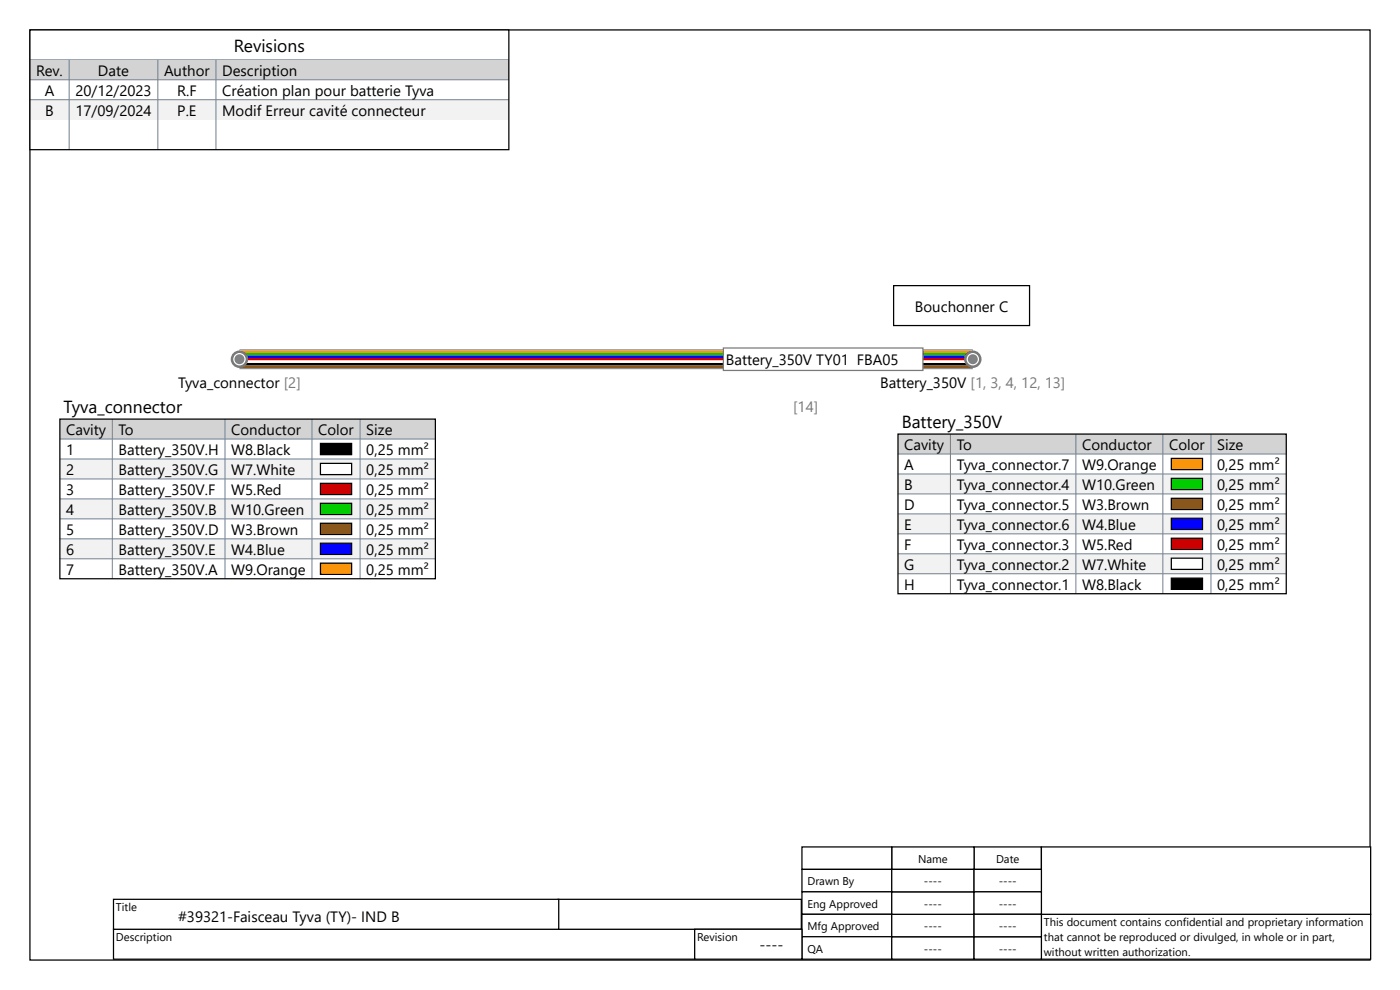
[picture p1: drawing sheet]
<svg xmlns="http://www.w3.org/2000/svg" width="297mm" height="210mm" viewBox="0 0 297 210" stroke-linecap="round" stroke-linejoin="round" font-family="sans-serif">
<path d="M6.3 6.3h284.4v197.3h-284.4z" fill="none" stroke="#000" stroke-width=".26"/>
<g fill="#fff" stroke="#000" stroke-width=".26">
<path d="M24.1 197.1h123.3v6.4h-123.3z" fill-rule="evenodd"/>
<path d="M206.6 179.7h14.3v4.7h-14.3z" fill-rule="evenodd"/>
<path d="M189.2 179.7h17.4v4.7h-17.4z" fill-rule="evenodd"/>
<path d="M170.1 179.7h19.1v4.7h-19.1z" fill-rule="evenodd"/>
<path d="M170.1 184.4h19.1v4.8h-19.1z" fill-rule="evenodd"/>
<path d="M170.1 189.2h19.1v4.7h-19.1z" fill-rule="evenodd"/>
<path d="M170.1 193.9h19.1v4.8h-19.1z" fill-rule="evenodd"/>
<path d="M170.1 198.7h19.1v4.8h-19.1z" fill-rule="evenodd"/>
<path d="M220.9 193.9h69.9v9.6h-69.9z" fill-rule="evenodd"/>
<path d="M118.4 190.8h51.6v6.3h-51.6z" fill-rule="evenodd"/>
<path d="M147.4 197.1h22.7v6.4h-22.7z" fill-rule="evenodd"/>
<path d="M24.1 190.8h94.4v6.3h-94.4z" fill-rule="evenodd"/>
<path d="M220.9 179.7h69.9v14.2h-69.9z" fill-rule="evenodd"/>
<path d="M189.2 198.7h17.4v4.8h-17.4z" fill-rule="evenodd"/>
<path d="M189.2 193.9h17.4v4.8h-17.4z" fill-rule="evenodd"/>
<path d="M189.2 189.2h17.4v4.7h-17.4z" fill-rule="evenodd"/>
<path d="M189.2 184.4h17.4v4.8h-17.4z" fill-rule="evenodd"/>
<path d="M206.6 184.4h14.3v4.8h-14.3z" fill-rule="evenodd"/>
<path d="M206.6 189.2h14.3v4.7h-14.3z" fill-rule="evenodd"/>
<path d="M206.6 198.7h14.3v4.8h-14.3z" fill-rule="evenodd"/>
<path d="M206.6 193.9h14.3v4.8h-14.3z" fill-rule="evenodd"/>
</g>
<path d="M6.3 6.4h101.6v25.4h-101.6z" fill-rule="evenodd" fill="#fff"/>
<path d="M6.3 12.7h101.6" fill="none" stroke="#708090" stroke-width=".21"/>
<path d="M6.3 12.7h101.6v4.2h-101.6z" fill-rule="evenodd" fill="#d3d3d3"/>
<path d="M6.3 16.9h101.6" fill="none" stroke="#708090" stroke-width=".21"/>
<path d="M6.3 21.2h101.6v4.2h-101.6z" fill-rule="evenodd" fill="#f2f2f2"/>
<path d="M14.7 12.7v19.1M33.5 12.7v19.1M45.8 12.7v19.1M6.3 21.2h101.6" fill="none" stroke="#708090" stroke-width=".21"/>
<path d="M6.3 6.4h101.6v25.4h-101.6z" fill="none" stroke="#000" stroke-width=".26"/>
<path d="M190.5 92.1h82.4v33.8h-82.4z" fill-rule="evenodd" fill="#fff"/>
<path d="M190.5 92.1h82.4v4.2h-82.4z" fill-rule="evenodd" fill="#d3d3d3"/>
<path d="M190.5 96.3h82.4" fill="none" stroke="#708090" stroke-width=".21"/>
<path d="M190.5 100.5h82.4v4.3h-82.4z" fill-rule="evenodd" fill="#f2f2f2"/>
<path d="M190.5 100.5h82.4M190.5 104.8h82.4" fill="none" stroke="#708090" stroke-width=".21"/>
<path d="M190.5 109h82.4v4.2h-82.4z" fill-rule="evenodd" fill="#f2f2f2"/>
<path d="M190.5 109h82.4M190.5 113.2h82.4" fill="none" stroke="#708090" stroke-width=".21"/>
<path d="M190.5 117.5h82.4v4.2h-82.4z" fill-rule="evenodd" fill="#f2f2f2"/>
<path d="M201.6 92.1v33.8M228.2 92.1v33.8M246.7 92.1v33.8M256.9 92.1v33.8M190.5 117.5h82.4M190.5 121.7h82.4" fill="none" stroke="#708090" stroke-width=".21"/>
<path d="M248.5 97.2h6.6v2.4h-6.6z" fill-rule="evenodd" fill="#fb940b" stroke="#000" stroke-width=".26"/>
<path d="M248.5 101.5h6.6v2.3h-6.6z" fill-rule="evenodd" fill="#0c0" stroke="#000" stroke-width=".26"/>
<path d="M248.5 105.7h6.6v2.4h-6.6z" fill-rule="evenodd" fill="#885418" stroke="#000" stroke-width=".26"/>
<path d="M248.5 109.9h6.6v2.4h-6.6z" fill-rule="evenodd" fill="#00f" stroke="#000" stroke-width=".26"/>
<path d="M248.5 114.2h6.6v2.3h-6.6z" fill-rule="evenodd" fill="#c00" stroke="#000" stroke-width=".26"/>
<path d="M248.5 118.4h6.6v2.4h-6.6z" fill-rule="evenodd" fill="#fff" stroke="#000" stroke-width=".26"/>
<path d="M248.5 122.6h6.6v2.4h-6.6z" fill-rule="evenodd" fill="#000" stroke="#000" stroke-width=".26"/>
<path d="M190.5 92.1h82.4v33.8h-82.4z" fill="none" stroke="#000" stroke-width=".26"/>
<path d="M12.7 88.9h79.7v33.9h-79.7z" fill-rule="evenodd" fill="#fff"/>
<path d="M12.7 88.9h79.7v4.2h-79.7z" fill-rule="evenodd" fill="#d3d3d3"/>
<path d="M12.7 93.1h79.7" fill="none" stroke="#708090" stroke-width=".21"/>
<path d="M12.7 97.4h79.7v4.2h-79.7z" fill-rule="evenodd" fill="#f2f2f2"/>
<path d="M12.7 97.4h79.7M12.7 101.6h79.7" fill="none" stroke="#708090" stroke-width=".21"/>
<path d="M12.7 105.8h79.7v4.3h-79.7z" fill-rule="evenodd" fill="#f2f2f2"/>
<path d="M12.7 105.8h79.7M12.7 110.1h79.7" fill="none" stroke="#708090" stroke-width=".21"/>
<path d="M12.7 114.3h79.7v4.2h-79.7z" fill-rule="evenodd" fill="#f2f2f2"/>
<path d="M23.8 88.9v33.9M47.7 88.9v33.9M66.2 88.9v33.9M76.4 88.9v33.9M12.7 114.3h79.7M12.7 118.5h79.7" fill="none" stroke="#708090" stroke-width=".21"/>
<path d="M68 94.1h6.6v2.3h-6.6z" fill-rule="evenodd" fill="#000" stroke="#000" stroke-width=".26"/>
<path d="M68 98.3h6.6v2.4h-6.6z" fill-rule="evenodd" fill="#fff" stroke="#000" stroke-width=".26"/>
<path d="M68 102.5h6.6v2.4h-6.6z" fill-rule="evenodd" fill="#c00" stroke="#000" stroke-width=".26"/>
<path d="M68 106.8h6.6v2.3h-6.6z" fill-rule="evenodd" fill="#0c0" stroke="#000" stroke-width=".26"/>
<path d="M68 111h6.6v2.4h-6.6z" fill-rule="evenodd" fill="#885418" stroke="#000" stroke-width=".26"/>
<path d="M68 115.2h6.6v2.4h-6.6z" fill-rule="evenodd" fill="#00f" stroke="#000" stroke-width=".26"/>
<path d="M68 119.5h6.6v2.3h-6.6z" fill-rule="evenodd" fill="#fb940b" stroke="#000" stroke-width=".26"/>
<path d="M12.7 88.9h79.7v33.9h-79.7z" fill="none" stroke="#000" stroke-width=".26"/>
<path d="M50.8 74.2h155.6M50.8 78.2h155.6" fill="none" stroke="#8c8c8c" stroke-width=".26"/>
<path d="M50.8 74.6h155.6" fill="none" stroke="#fb940b" stroke-width=".53"/>
<path d="M50.8 75.1h155.6" fill="none" stroke="#0c0" stroke-width=".53"/>
<path d="M50.8 75.7h155.6" fill="none" stroke="#00f" stroke-width=".53"/>
<path d="M50.8 76.2h155.6" fill="none" stroke="#c00" stroke-width=".53"/>
<path d="M50.8 76.7h155.6" fill="none" stroke="#fff" stroke-width=".53"/>
<path d="M50.8 77.3h155.6" fill="none" stroke="#000" stroke-width=".53"/>
<path d="M50.8 77.8h155.6" fill="none" stroke="#885418" stroke-width=".53"/>
<circle cx="206.4" cy="76.2" r="1.59" fill="#fff" stroke="#787878" stroke-width=".53"/>
<circle cx="206.4" cy="76.2" r="1.06" fill="#808080"/>
<circle cx="50.8" cy="76.2" r="1.59" fill="#fff" stroke="#787878" stroke-width=".53"/>
<circle cx="50.8" cy="76.2" r="1.06" fill="#808080"/>
<path d="M153.5 73.8h42.3v4.8h-42.3z" fill-rule="evenodd" fill="#fff" stroke="#787878" stroke-width=".26"/>
<path d="M189.6 60.6h28.8v8.5h-28.8z" fill="none" stroke="#000" stroke-width=".26"/>
<g font-size="3.7">
<text x="49.6" y="11.1">Revisions</text>
<text x="13.5" y="87.6">Tyva_connector</text>
<text x="191.3" y="90.8">Battery_350V</text>
</g>
<g font-size="3.2">
<text x="7.7" y="16.1">Rev.</text>
<text x="20.8" y="16.1">Date</text>
<text x="34.8" y="16.1">Author</text>
<text x="47.1" y="16.1">Description</text>
<text x="9.5" y="20.4">A</text>
<text x="16" y="20.4">20/12/2023</text>
<text x="37.6" y="20.4">R.F</text>
<text x="47.1" y="20.4">Création plan pour batterie Tyva</text>
<text x="9.6" y="24.6">B</text>
<text x="16" y="24.6">17/09/2024</text>
<text x="37.6" y="24.6">P.E</text>
<text x="47.1" y="24.6">Modif Erreur cavité connecteur</text>
<text x="194.1" y="66.1">Bouchonner C</text>
<text x="154" y="77.5">Battery_350V TY01 FBA05</text>
<text x="37.8" y="82.3">Tyva_connector [2]</text>
<text x="186.7" y="82.3">Battery_350V [1, 3, 4, 12, 13]</text>
<text x="14" y="92.3">Cavity</text>
<text x="25.2" y="92.3">To</text>
<text x="49.1" y="92.3">Conductor</text>
<text x="67.5" y="92.3">Color</text>
<text x="77.7" y="92.3">Size</text>
<text x="191.8" y="95.5">Cavity</text>
<text x="203" y="95.5">To</text>
<text x="229.6" y="95.5">Conductor</text>
<text x="248" y="95.5">Color</text>
<text x="258.2" y="95.5">Size</text>
<text x="14" y="96.6">1</text>
<text x="14" y="100.8">2</text>
<text x="25.2" y="96.6">Battery_350V.H</text>
<text x="25.2" y="100.8">Battery_350V.G</text>
<text x="49.1" y="96.6">W8.Black</text>
<text x="49.1" y="100.8">W7.White</text>
<text x="77.7" y="96.6">0,25 mm²</text>
<text x="77.7" y="100.8">0,25 mm²</text>
<text x="191.8" y="99.7">A</text>
<text x="203" y="99.7">Tyva_connector.7</text>
<text x="229.6" y="99.7">W9.Orange</text>
<text x="258.2" y="99.7">0,25 mm²</text>
<text x="14" y="105">3</text>
<text x="25.2" y="105">Battery_350V.F</text>
<text x="49.1" y="105">W5.Red</text>
<text x="77.7" y="105">0,25 mm²</text>
<text x="191.8" y="104">B</text>
<text x="203" y="104">Tyva_connector.4</text>
<text x="229.6" y="104">W10.Green</text>
<text x="258.2" y="104">0,25 mm²</text>
<text x="14" y="109.3">4</text>
<text x="14" y="113.5">5</text>
<text x="25.2" y="109.3">Battery_350V.B</text>
<text x="25.2" y="113.5">Battery_350V.D</text>
<text x="49.1" y="109.3">W10.Green</text>
<text x="49.1" y="113.5">W3.Brown</text>
<text x="77.7" y="109.3">0,25 mm²</text>
<text x="77.7" y="113.5">0,25 mm²</text>
<text x="191.8" y="108.2">D</text>
<text x="191.8" y="112.4">E</text>
<text x="203" y="108.2">Tyva_connector.5</text>
<text x="203" y="112.4">Tyva_connector.6</text>
<text x="229.6" y="108.2">W3.Brown</text>
<text x="229.6" y="112.4">W4.Blue</text>
<text x="258.2" y="108.2">0,25 mm²</text>
<text x="258.2" y="112.4">0,25 mm²</text>
<text x="14" y="117.7">6</text>
<text x="25.2" y="117.7">Battery_350V.E</text>
<text x="49.1" y="117.7">W4.Blue</text>
<text x="77.7" y="117.7">0,25 mm²</text>
<text x="191.8" y="116.7">F</text>
<text x="203" y="116.7">Tyva_connector.3</text>
<text x="229.6" y="116.7">W5.Red</text>
<text x="258.2" y="116.7">0,25 mm²</text>
<text x="14" y="122">7</text>
<text x="25.2" y="122">Battery_350V.A</text>
<text x="49.1" y="122">W9.Orange</text>
<text x="77.7" y="122">0,25 mm²</text>
<text x="191.8" y="120.9">G</text>
<text x="191.8" y="125.1">H</text>
<text x="203" y="120.9">Tyva_connector.2</text>
<text x="203" y="125.1">Tyva_connector.1</text>
<text x="229.6" y="120.9">W7.White</text>
<text x="229.6" y="125.1">W8.Black</text>
<text x="258.2" y="120.9">0,25 mm²</text>
<text x="258.2" y="125.1">0,25 mm²</text>
<text x="37.8" y="195.5">#39321-Faisceau Tyva (TY)- IND B</text>
<text x="161.1" y="201.6">----</text>
</g>
<text font-size="3.2" fill="#797979" x="168.3" y="87.3">[14]</text>
<g font-size="2.4">
<text x="194.8" y="183">Name</text>
<text x="211.3" y="183">Date</text>
<text x="171.3" y="187.8">Drawn By</text>
<text x="196" y="187.8">----</text>
<text x="211.9" y="187.8">----</text>
<text x="24.6" y="193.3">Title</text>
<text x="171.3" y="192.5">Eng Approved</text>
<text x="171.3" y="197.3">Mfg Approved</text>
<text x="196" y="197.3">----</text>
<text x="196" y="192.5">----</text>
<text x="211.9" y="192.5">----</text>
<text x="211.9" y="197.3">----</text>
<text x="221.5" y="196.5">This document contains confidential and proprietary information</text>
<text x="24.6" y="199.7">Description</text>
<text x="147.9" y="199.7">Revision</text>
<text x="171.3" y="202.1">QA</text>
<text x="196" y="202.1">----</text>
<text x="211.9" y="202.1">----</text>
<text x="221.5" y="199.7">that cannot be reproduced or divulged, in whole or in part,</text>
<text x="221.5" y="202.9">without written authorization.</text>
</g>
</svg>
